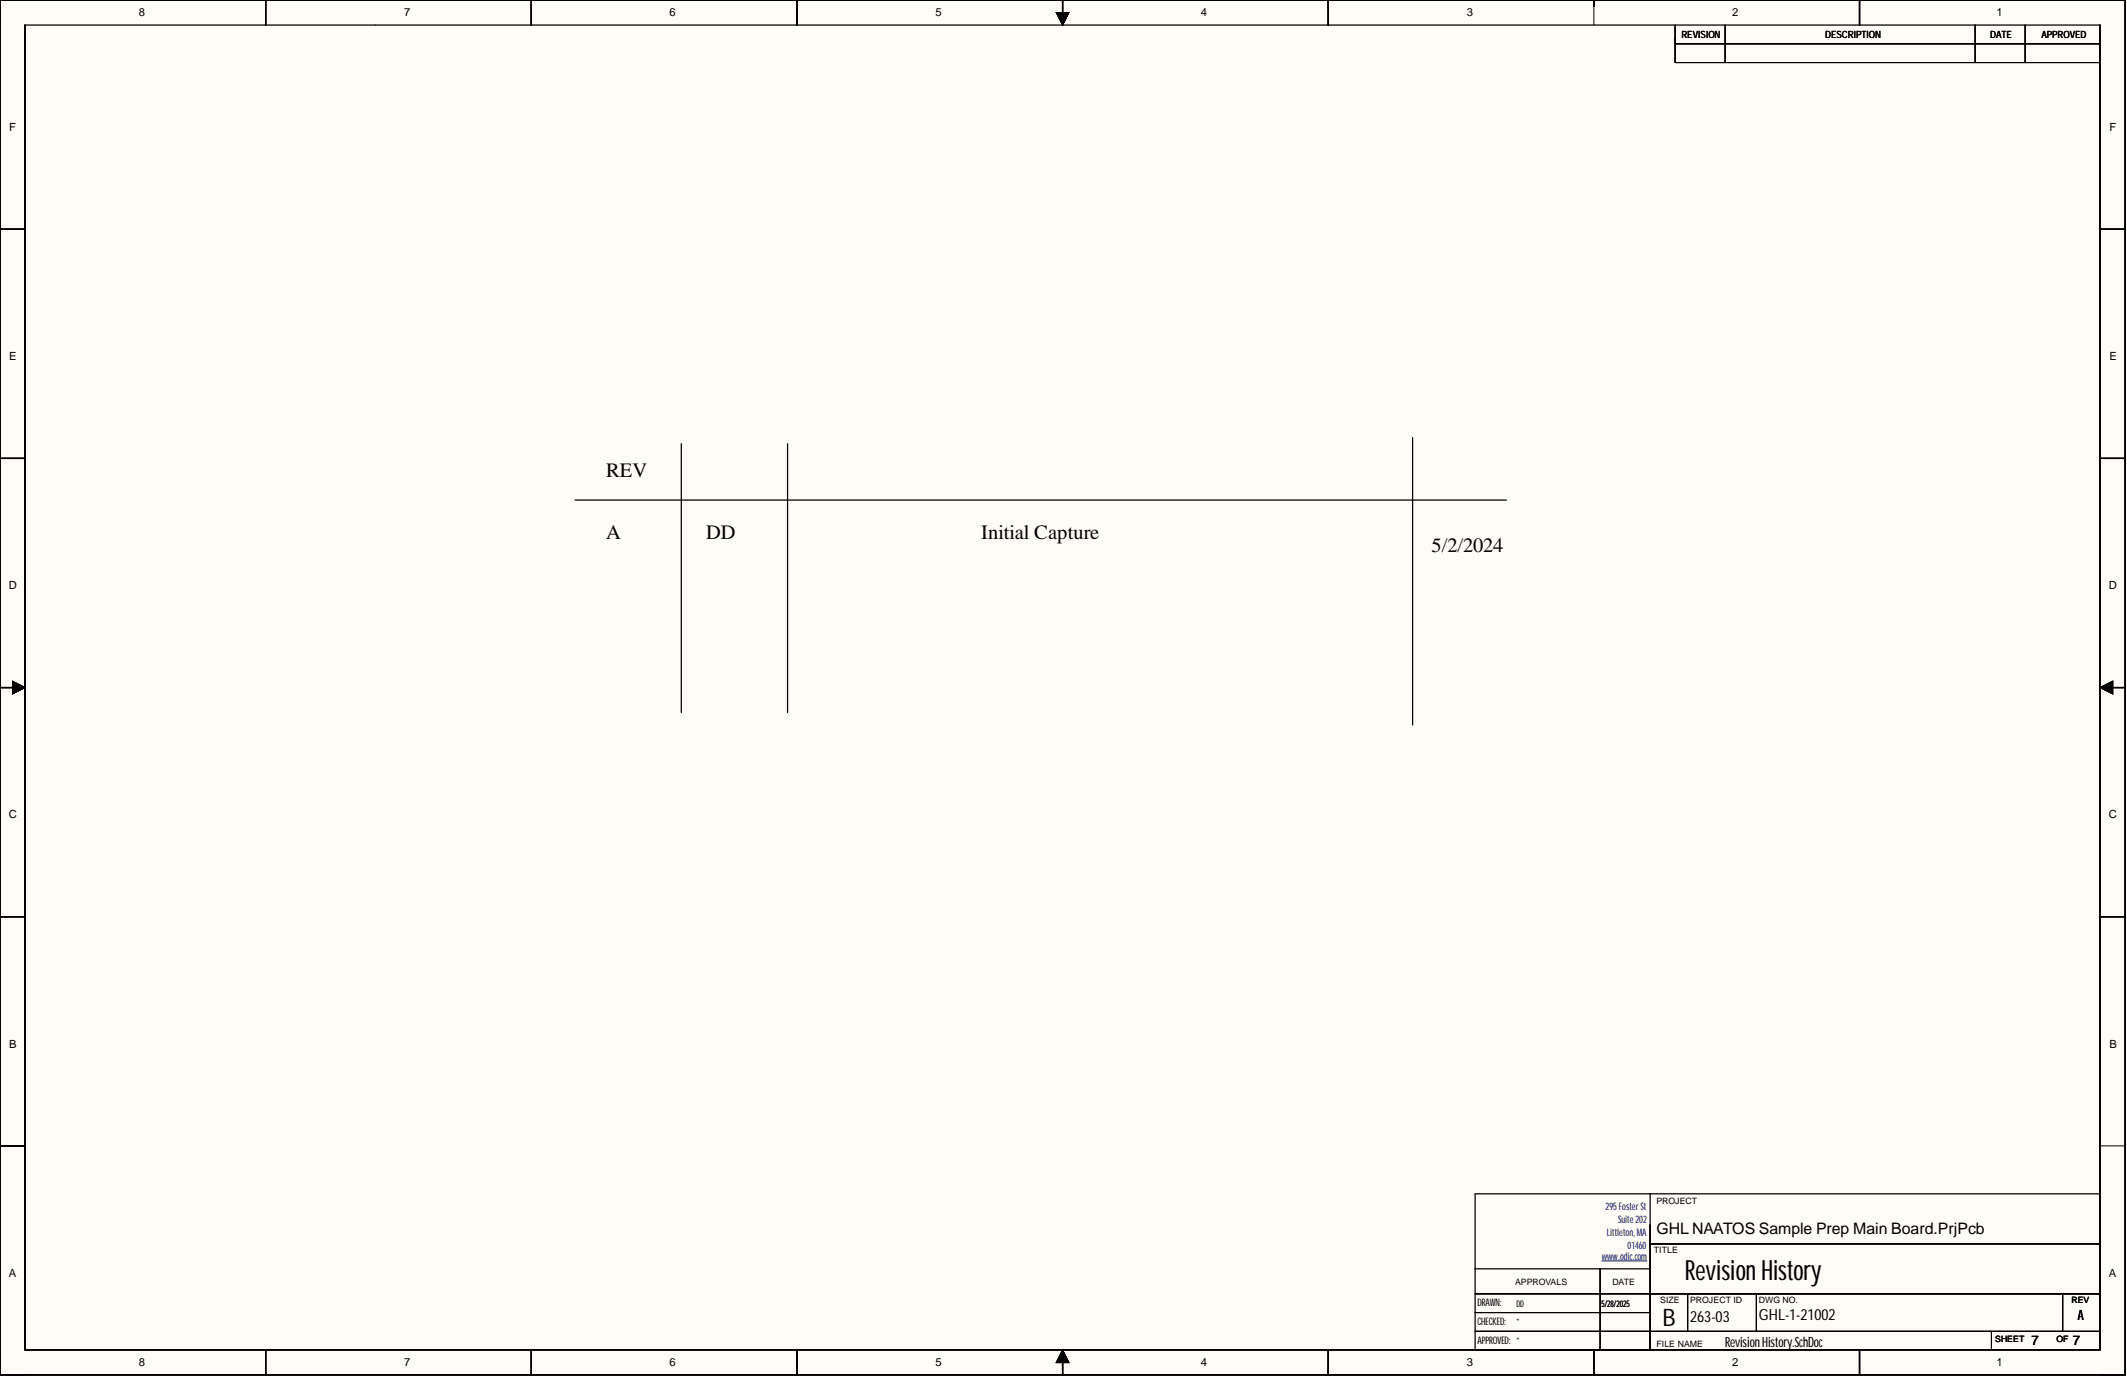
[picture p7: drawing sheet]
<svg xmlns="http://www.w3.org/2000/svg" width="431mm" height="279mm" viewBox="0 0 431 279" stroke-linecap="round" stroke-linejoin="round" font-family="sans-serif">
<g fill="#fffcf8">
<path d="M0 0h431.1v279h-431.1z" fill-rule="evenodd"/>
<path d="M5.1 5.1h420.9v268.8h-420.9z" fill-rule="evenodd"/>
</g>
<g fill="none" stroke="#000" stroke-width=".2">
<path d="M0 0v5.1M53.9 0v5.1M107.8 0v5.1M161.7 0v5.1M214.3 2.5h2.5l-1.3 2.6zM215.5 0v5.1M269.4 0v5.1M323.3 0v5.1M339.8 5.1v7.6h86.2M339.8 8.9h86.2M349.9 5.1v7.6M377.2 0v5.1"/>
<path d="M400.6 5.1v7.6M410.8 5.1v7.6M0 46.5h5.1M426 46.5h5.1M0 93h5.1M426 93h5.1M0 139.5h5.1M2.5 138.2l2.6 1.3-2.6 1.3zM426 139.5l2.5-1.3v2.6zM426 139.5h5.1M0 186h5.1M426 186h5.1"/>
<path d="M0 232.5h5.1M426 232.5h5.1M324.6 257.5v16.4M0 273.9v5.1h5.1M53.9 273.9v5.1M107.8 273.9v5.1M161.7 273.9v5.1M215.5 273.9l1.3 2.6h-2.5zM215.5 273.9v5.1M269.4 273.9v5.1M299.2 270.1h126.8M299.2 266.3h35.5"/>
<path d="M299.2 262.5h35.5M323.3 273.9v5.1M334.7 270.1v3.8M342.3 262.5v7.6M356.3 262.5v7.6M377.2 273.9v5.1M403.9 270.1v3.8M418.4 262.5v7.6M426 279h5.1"/>
</g>
<path d="M214.3 2.5h2.5l-1.3 2.6zM2.5 138.2l2.6 1.3-2.6 1.3zM426 139.5l2.5-1.3v2.6zM215.5 273.9l1.3 2.6h-2.5z" fill="#000"/>
<g fill="none" stroke="#000" stroke-width=".25">
<path d="M53.9 0v5.1M107.8 0v5.1M161.7 0v5.1M215.5 0v5.1M269.4 0v5.1M323.3 0v1.3M377.2 0v5.1M426 5.1v268.8h-420.9v-268.8h420.9M431 0h-431v279h431M431.1 0v279M0 46.5h5.1M426 46.5h5.1"/>
<path d="M0 93h5.1M138.2 90.1v54.5M159.8 90.1v54.5M286.5 88.8v58.3M426 93h5.1M116.6 101.5h189M0 139.5h5.1M426 139.5h5.1M0 186h5.1M426 186h5.1M0 232.5h5.1M299.2 257.5h35.5"/>
<path d="M334.7 242.2v31.7h-35.5v-31.7h126.8M334.7 252.4h91.3M53.9 273.9v5.1M107.8 273.9v5.1M161.7 273.9v5.1M215.5 273.9v5.1M269.4 273.9v5.1M323.3 273.9v5.1M334.7 262.5h91.3M377.2 273.9v5.1"/>
</g>
<path d="M324.9 255.8h9.2" fill="none" stroke="#000080" stroke-width=".2"/>
<text font-size="5.7" x="341.8" y="259.6">RevisionHistory</text>
<text font-size="4.9" x="337.3" y="269.1">B</text>
<g font-size="4.1">
<text x="123" y="96.7">REV</text>
<text x="123" y="109.4">A</text>
<text x="143.3" y="109.4">DD</text>
<text x="199.1" y="109.4">Initial Capture</text>
<text x="290.3" y="111.9">5/2/2024</text>
</g>
<text font-size="3.2" x="336" y="250.4">GHL NAATOS Sample Prep Main Board.PrjPcb</text>
<g font-size="3.1">
<text x="342.8" y="268.2">263-03</text>
<text x="356.8" y="267.9">GHL-1-21002</text>
</g>
<g font-size="2.9">
<text x="421.4" y="267.9">A</text>
<text x="349.9" y="273.3">RevisionHistory.SchDoc</text>
</g>
<g font-size="2.7">
<text x="412.1" y="272.8">7</text>
<text x="420.4" y="272.8">7</text>
</g>
<g font-size="2.3">
<text x="28.1" y="3.3">8</text>
<text x="82" y="3.3">7</text>
<text x="135.8" y="3.3">6</text>
<text x="189.8" y="3.3">5</text>
<text x="243.6" y="3.3">4</text>
<text x="297.5" y="3.3">3</text>
<text x="351.4" y="3.3">2</text>
<text x="405" y="3.3">1</text>
<text x="1.9" y="26.6">F</text>
<text x="427.9" y="26.6">F</text>
<text x="1.9" y="73.1">E</text>
<text x="427.9" y="73.1">E</text>
<text x="1.8" y="119.6">D</text>
<text x="427.8" y="119.6">D</text>
<text x="1.8" y="166.1">C</text>
<text x="427.8" y="166.1">C</text>
<text x="1.9" y="212.6">B</text>
<text x="427.9" y="212.6">B</text>
<text x="1.8" y="259.1">A</text>
<text x="427.8" y="259.1">A</text>
<text x="28.1" y="277.2">8</text>
<text x="82" y="277.2">7</text>
<text x="135.8" y="277.2">6</text>
<text x="189.8" y="277.2">5</text>
<text x="243.6" y="277.2">4</text>
<text x="297.5" y="277.2">3</text>
<text x="351.4" y="277.2">2</text>
<text x="405" y="277.2">1</text>
</g>
<g font-size="2.1" fill="#00157b">
<text x="325.7" y="245.5">295FosterSt</text>
<text x="325.9" y="250.9">Littleton,MA</text>
<text x="328.2" y="248.2">Suite202</text>
<text x="330.2" y="253.4">01460</text>
</g>
<text font-size="2.1" fill="#000080" x="324.9" y="255.7">www.odic.com</text>
<g font-size="2.1">
<text x="299.7" y="265.1">DRAWN:</text>
<text x="299.7" y="268.9">CHECKED:</text>
<text x="299.7" y="272.7">APPROVED:</text>
</g>
<g font-size="2">
<text x="341.1" y="7.7">REVISION</text>
<text x="370.2" y="7.7">DESCRIPTION</text>
<text x="403.7" y="7.7">DATE</text>
<text x="414.1" y="7.7">APPROVED</text>
</g>
<g font-size="1.9">
<text x="307.6" y="265.1">DD</text>
<text x="307.6" y="268.9">*</text>
<text x="324.8" y="265.1">5/28/2025</text>
<text x="307.6" y="272.8">*</text>
</g>
<g font-size="1.8">
<text x="336" y="244.3">PROJECT</text>
<text x="335.5" y="254.2">TITLE</text>
<text x="307.3" y="260.8">APPROVALS</text>
<text x="327.1" y="260.8">DATE</text>
<text x="336.7" y="264.4">SIZE</text>
<text x="342.8" y="264.4">PROJECT ID</text>
<text x="356.8" y="264.4">DWG NO.</text>
<text x="420.2" y="264.4">REV</text>
<text x="336" y="273.3">FILE NAME</text>
<text x="404.7" y="272.2">SHEET</text>
<text x="417.1" y="272.2">OF</text>
</g>
</svg>
